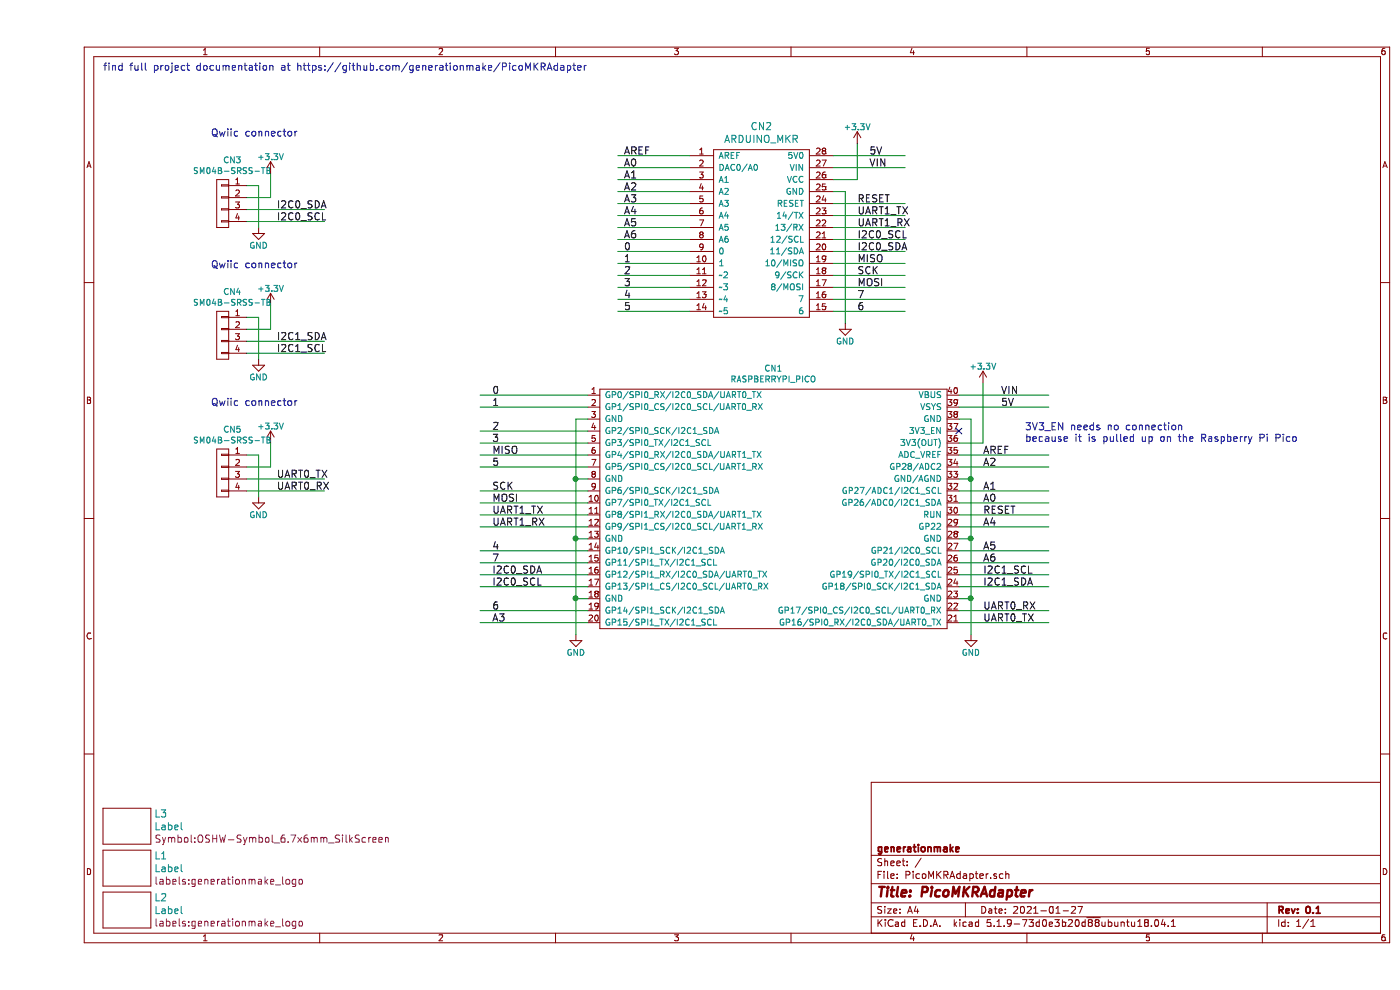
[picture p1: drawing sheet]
EESchema Schematic File Version 4
EELAYER 30 0
EELAYER END
$Descr A4 11693 8268
encoding utf-8
Sheet 1 1
Title "PicoMKRAdapter"
Date "2021-01-27"
Rev "0.1"
Comp "generationmake"
Comment1 ""
Comment2 ""
Comment3 ""
Comment4 ""
$EndDescr
$Comp
L mechanical-connectors:CONN_01X04 CN3
U 1 1
P 1550 1700
F 0 "CN3" H 1469 2065 50  0000 C CNN
F 1 "SM04B-SRSS-TB" H 1469 1974 50  0000 C CNN
F 2 "connectors_JST_SH:Connectors_JST_SM04B-SRSS-TB" H 1469 1973 50  0001 C CNN
F 3 "" H 1550 1700 50  0000 C CNN
	1    1550 1700
	-1   0    0    -1  
$EndComp
$Comp
L power-supply:GND #PWR0101
U 1 1
P 1850 1900
F 0 "#PWR0101" H 1850 1650 50  0001 C CNN
F 1 "GND" H 1850 1750 50  0000 C CNN
F 2 "" H 1850 1900 50  0000 C CNN
F 3 "" H 1850 1900 50  0000 C CNN
	1    1850 1900
	1    0    0    -1  
$EndComp
$Comp
L power-supply:+3.3V #PWR0102
U 1 1
P 1950 1450
F 0 "#PWR0102" H 1950 1300 50  0001 C CNN
F 1 "+3.3V" H 1950 1590 50  0000 C CNN
F 2 "" H 1950 1450 50  0000 C CNN
F 3 "" H 1950 1450 50  0000 C CNN
	1    1950 1450
	1    0    0    -1  
$EndComp
Wire Wire Line
	2400 1750 1750 1750
Wire Wire Line
	2400 1850 1750 1850
Wire Wire Line
	1950 1650 1950 1450
Wire Wire Line
	1750 1650 1950 1650
Wire Wire Line
	1750 1550 1850 1550
Wire Wire Line
	1850 1550 1850 1900
Text Label 2000 1750 0    60   ~ 0
I2C0_SDA
Text Label 2000 1850 0    60   ~ 0
I2C0_SCL
Text Notes 1450 1150 0    60   ~ 0
Qwiic connector
$Comp
L power-supply:GND #PWR0103
U 1 1
P 6750 2700
F 0 "#PWR0103" H 6750 2450 50  0001 C CNN
F 1 "GND" H 6750 2550 50  0000 C CNN
F 2 "" H 6750 2700 50  0000 C CNN
F 3 "" H 6750 2700 50  0000 C CNN
	1    6750 2700
	1    0    0    -1  
$EndComp
$Comp
L power-supply:+3.3V #PWR0104
U 1 1
P 6850 1200
F 0 "#PWR0104" H 6850 1050 50  0001 C CNN
F 1 "+3.3V" H 6850 1340 50  0000 C CNN
F 2 "" H 6850 1200 50  0000 C CNN
F 3 "" H 6850 1200 50  0000 C CNN
	1    6850 1200
	1    0    0    -1  
$EndComp
Wire Wire Line
	6650 1500 6850 1500
Wire Wire Line
	6850 1500 6850 1200
Wire Wire Line
	6650 1600 6750 1600
Wire Wire Line
	6750 1600 6750 2700
Wire Wire Line
	7250 1700 6650 1700
Wire Wire Line
	7250 1800 6650 1800
Wire Wire Line
	7250 1900 6650 1900
Wire Wire Line
	7250 2000 6650 2000
Wire Wire Line
	7250 2100 6650 2100
Wire Wire Line
	4850 1400 5450 1400
Wire Wire Line
	4850 1500 5450 1500
Wire Wire Line
	4850 1600 5450 1600
Wire Wire Line
	4850 1700 5450 1700
Wire Wire Line
	4850 1800 5450 1800
Wire Wire Line
	4850 1900 5450 1900
Wire Wire Line
	4850 1300 5450 1300
Text Label 4900 1300 0    60   ~ 0
AREF
Text Label 4900 1400 0    60   ~ 0
A0
Text Label 4900 1500 0    60   ~ 0
A1
Text Label 4900 1600 0    60   ~ 0
A2
Text Label 4900 1700 0    60   ~ 0
A3
Text Label 4900 1800 0    60   ~ 0
A4
Text Label 4900 1900 0    60   ~ 0
A5
Text Label 6850 1700 0    60   ~ 0
RESET
Text Label 6850 1800 0    60   ~ 0
UART1_TX
Text Label 6850 1900 0    60   ~ 0
UART1_RX
Wire Wire Line
	7250 2200 6650 2200
Wire Wire Line
	7250 2300 6650 2300
Wire Wire Line
	7250 2400 6650 2400
Text Label 6850 2200 0    60   ~ 0
MISO
Text Label 6850 2300 0    60   ~ 0
SCK
Text Label 6850 2400 0    60   ~ 0
MOSI
Wire Wire Line
	4850 2300 5450 2300
Wire Wire Line
	4850 2400 5450 2400
Wire Wire Line
	4850 2500 5450 2500
Wire Wire Line
	4850 2600 5450 2600
Wire Wire Line
	7250 2500 6650 2500
Wire Wire Line
	7250 2600 6650 2600
Text Label 6850 2500 0    60   ~ 0
7
Text Label 6850 2600 0    60   ~ 0
6
Text Label 4900 2300 0    60   ~ 0
2
Text Label 4900 2400 0    60   ~ 0
3
Text Label 4900 2500 0    60   ~ 0
4
Text Label 4900 2600 0    60   ~ 0
5
Wire Wire Line
	4850 2000 5450 2000
Wire Wire Line
	4850 2100 5450 2100
Wire Wire Line
	4850 2200 5450 2200
Text Label 4900 2100 0    60   ~ 0
0
Text Label 4900 2200 0    60   ~ 0
1
Text Label 4900 2000 0    60   ~ 0
A6
Wire Wire Line
	7250 1400 6650 1400
Wire Wire Line
	7250 1300 6650 1300
Text Label 6950 1300 0    60   ~ 0
5V
Text Label 6950 1400 0    60   ~ 0
VIN
$Comp
L MODULE_compute:ARDUINO_MKR CN2
U 1 1
P 6050 1950
F 0 "CN2" H 6050 2847 60  0000 C CNN
F 1 "ARDUINO_MKR" H 6050 2741 60  0000 C CNN
F 2 "MODULE_compute:ARDUINO_MKR_BASEBOARD" H 5950 2600 60  0001 C CNN
F 3 "" H 6050 1650 60  0000 C CNN
	1    6050 1950
	1    0    0    -1  
$EndComp
$Comp
L MODULE_compute:RASPBERRYPI_PICO CN1
U 1 1
P 6150 4250
F 0 "CN1" H 6150 5425 50  0000 C CNN
F 1 "RASPBERRYPI_PICO" H 6150 5334 50  0000 C CNN
F 2 "MODULE_compute:RASPI_PICO" H 6150 4250 50  0001 C CNN
F 3 "" H 6150 4250 50  0001 C CNN
	1    6150 4250
	1    0    0    -1  
$EndComp
$Comp
L power-supply:GND #PWR01
U 1 1
P 4500 5300
F 0 "#PWR01" H 4500 5050 50  0001 C CNN
F 1 "GND" H 4500 5150 50  0000 C CNN
F 2 "" H 4500 5300 50  0000 C CNN
F 3 "" H 4500 5300 50  0000 C CNN
	1    4500 5300
	1    0    0    -1  
$EndComp
$Comp
L power-supply:GND #PWR02
U 1 1
P 7800 5300
F 0 "#PWR02" H 7800 5050 50  0001 C CNN
F 1 "GND" H 7800 5150 50  0000 C CNN
F 2 "" H 7800 5300 50  0000 C CNN
F 3 "" H 7800 5300 50  0000 C CNN
	1    7800 5300
	1    0    0    -1  
$EndComp
Wire Wire Line
	7700 3500 7800 3500
Wire Wire Line
	7800 3500 7800 4000
Wire Wire Line
	7700 5000 7800 5000
Connection ~ 7800 5000
Wire Wire Line
	7800 5000 7800 5300
Wire Wire Line
	7700 4500 7800 4500
Connection ~ 7800 4500
Wire Wire Line
	7800 4500 7800 5000
Wire Wire Line
	7700 4000 7800 4000
Connection ~ 7800 4000
Wire Wire Line
	7800 4000 7800 4500
Wire Wire Line
	4600 3500 4500 3500
Wire Wire Line
	4500 3500 4500 4000
Wire Wire Line
	4600 5000 4500 5000
Connection ~ 4500 5000
Wire Wire Line
	4500 5000 4500 5300
Wire Wire Line
	4600 4500 4500 4500
Connection ~ 4500 4500
Wire Wire Line
	4500 4500 4500 5000
Connection ~ 4500 4000
Wire Wire Line
	4500 4000 4500 4500
Wire Wire Line
	4500 4000 4600 4000
Wire Wire Line
	8450 3400 7700 3400
Wire Wire Line
	8450 3300 7700 3300
$Comp
L power-supply:+3.3V #PWR03
U 1 1
P 7900 3200
F 0 "#PWR03" H 7900 3050 50  0001 C CNN
F 1 "+3.3V" H 7900 3340 50  0000 C CNN
F 2 "" H 7900 3200 50  0000 C CNN
F 3 "" H 7900 3200 50  0000 C CNN
	1    7900 3200
	1    0    0    -1  
$EndComp
Wire Wire Line
	7700 3700 7900 3700
Wire Wire Line
	7900 3700 7900 3200
NoConn ~ 7700 3600
Text Label 8050 3400 0    60   ~ 0
5V
Text Label 8050 3300 0    60   ~ 0
VIN
Wire Wire Line
	8450 3800 7700 3800
Wire Wire Line
	7700 3900 8450 3900
Wire Wire Line
	8450 4100 7700 4100
Wire Wire Line
	8450 4200 7700 4200
Wire Wire Line
	8450 4300 7700 4300
Wire Wire Line
	8450 4600 7700 4600
Wire Wire Line
	8450 4700 7700 4700
Wire Wire Line
	8450 4800 7700 4800
Wire Wire Line
	8450 4900 7700 4900
Wire Wire Line
	8450 5100 7700 5100
Wire Wire Line
	8450 5200 7700 5200
Wire Wire Line
	3700 3300 4600 3300
Wire Wire Line
	3700 3400 4600 3400
Wire Wire Line
	3700 3600 4600 3600
Wire Wire Line
	3700 3700 4600 3700
Wire Wire Line
	3700 3800 4600 3800
Wire Wire Line
	3700 3900 4600 3900
Wire Wire Line
	3700 4100 4600 4100
Wire Wire Line
	3700 4200 4600 4200
Wire Wire Line
	3700 4300 4600 4300
Wire Wire Line
	3700 4400 4600 4400
Wire Wire Line
	3700 4600 4600 4600
Wire Wire Line
	3700 4700 4600 4700
Wire Wire Line
	3700 4800 4600 4800
Wire Wire Line
	3700 4900 4600 4900
Wire Wire Line
	3700 5100 4600 5100
Wire Wire Line
	3700 5200 4600 5200
Text Label 3800 3800 0    60   ~ 0
MISO
Text Label 3800 4100 0    60   ~ 0
SCK
Text Label 3800 4200 0    60   ~ 0
MOSI
Text Label 7900 5200 0    60   ~ 0
UART0_TX
Text Label 7900 5100 0    60   ~ 0
UART0_RX
Text Label 7900 3800 0    60   ~ 0
AREF
Text Label 7900 4200 0    60   ~ 0
A0
Text Label 7900 4100 0    60   ~ 0
A1
Text Label 7900 3900 0    60   ~ 0
A2
Wire Wire Line
	8450 4400 7700 4400
Text Label 3800 4700 0    60   ~ 0
7
Text Label 3800 3300 0    60   ~ 0
0
Text Label 3800 3400 0    60   ~ 0
1
Text Label 3800 3600 0    60   ~ 0
2
Text Label 3800 3700 0    60   ~ 0
3
Text Label 3800 4600 0    60   ~ 0
4
Text Label 3800 3900 0    60   ~ 0
5
Text Label 3800 5100 0    60   ~ 0
6
Text Label 3800 5200 0    60   ~ 0
A3
Text Label 7900 4400 0    60   ~ 0
A4
Text Label 7900 4600 0    60   ~ 0
A5
Text Label 7900 4700 0    60   ~ 0
A6
$Comp
L devices:Label L2
U 1 1
P 750 7600
F 0 "L2" H 978 7706 60  0000 L CNN
F 1 "Label" H 978 7600 60  0000 L CNN
F 2 "labels:generationmake_logo" H 978 7494 60  0000 L CNN
F 3 "" H 750 7600 60  0000 C CNN
	1    750  7600
	1    0    0    -1  
$EndComp
$Comp
L devices:Label L1
U 1 1
P 750 7250
F 0 "L1" H 978 7356 60  0000 L CNN
F 1 "Label" H 978 7250 60  0000 L CNN
F 2 "labels:generationmake_logo" H 978 7144 60  0000 L CNN
F 3 "" H 750 7250 60  0000 C CNN
	1    750  7250
	1    0    0    -1  
$EndComp
Text Label 6850 2100 0    60   ~ 0
I2C0_SDA
Text Label 6850 2000 0    60   ~ 0
I2C0_SCL
Text Label 3800 4800 0    60   ~ 0
I2C0_SDA
Text Label 3800 4900 0    60   ~ 0
I2C0_SCL
Text Label 7900 4800 0    60   ~ 0
I2C1_SCL
Text Label 7900 4900 0    60   ~ 0
I2C1_SDA
Text Label 3800 4400 0    60   ~ 0
UART1_RX
Text Label 3800 4300 0    60   ~ 0
UART1_TX
$Comp
L mechanical-connectors:CONN_01X04 CN4
U 1 1
P 1550 2800
F 0 "CN4" H 1469 3165 50  0000 C CNN
F 1 "SM04B-SRSS-TB" H 1469 3074 50  0000 C CNN
F 2 "connectors_JST_SH:Connectors_JST_SM04B-SRSS-TB" H 1469 3073 50  0001 C CNN
F 3 "" H 1550 2800 50  0000 C CNN
	1    1550 2800
	-1   0    0    -1  
$EndComp
$Comp
L power-supply:GND #PWR04
U 1 1
P 1850 3000
F 0 "#PWR04" H 1850 2750 50  0001 C CNN
F 1 "GND" H 1850 2850 50  0000 C CNN
F 2 "" H 1850 3000 50  0000 C CNN
F 3 "" H 1850 3000 50  0000 C CNN
	1    1850 3000
	1    0    0    -1  
$EndComp
$Comp
L power-supply:+3.3V #PWR06
U 1 1
P 1950 2550
F 0 "#PWR06" H 1950 2400 50  0001 C CNN
F 1 "+3.3V" H 1950 2690 50  0000 C CNN
F 2 "" H 1950 2550 50  0000 C CNN
F 3 "" H 1950 2550 50  0000 C CNN
	1    1950 2550
	1    0    0    -1  
$EndComp
Wire Wire Line
	2400 2850 1750 2850
Wire Wire Line
	2400 2950 1750 2950
Wire Wire Line
	1950 2750 1950 2550
Wire Wire Line
	1750 2750 1950 2750
Wire Wire Line
	1750 2650 1850 2650
Wire Wire Line
	1850 2650 1850 3000
Text Label 2000 2850 0    60   ~ 0
I2C1_SDA
Text Label 2000 2950 0    60   ~ 0
I2C1_SCL
Text Notes 1450 2250 0    60   ~ 0
Qwiic connector
$Comp
L mechanical-connectors:CONN_01X04 CN5
U 1 1
P 1550 3950
F 0 "CN5" H 1469 4315 50  0000 C CNN
F 1 "SM04B-SRSS-TB" H 1469 4224 50  0000 C CNN
F 2 "connectors_JST_SH:Connectors_JST_SM04B-SRSS-TB" H 1469 4223 50  0001 C CNN
F 3 "" H 1550 3950 50  0000 C CNN
	1    1550 3950
	-1   0    0    -1  
$EndComp
$Comp
L power-supply:GND #PWR05
U 1 1
P 1850 4150
F 0 "#PWR05" H 1850 3900 50  0001 C CNN
F 1 "GND" H 1850 4000 50  0000 C CNN
F 2 "" H 1850 4150 50  0000 C CNN
F 3 "" H 1850 4150 50  0000 C CNN
	1    1850 4150
	1    0    0    -1  
$EndComp
$Comp
L power-supply:+3.3V #PWR07
U 1 1
P 1950 3700
F 0 "#PWR07" H 1950 3550 50  0001 C CNN
F 1 "+3.3V" H 1950 3840 50  0000 C CNN
F 2 "" H 1950 3700 50  0000 C CNN
F 3 "" H 1950 3700 50  0000 C CNN
	1    1950 3700
	1    0    0    -1  
$EndComp
Wire Wire Line
	2400 4000 1750 4000
Wire Wire Line
	2400 4100 1750 4100
Wire Wire Line
	1950 3900 1950 3700
Wire Wire Line
	1750 3900 1950 3900
Wire Wire Line
	1750 3800 1850 3800
Wire Wire Line
	1850 3800 1850 4150
Text Notes 1450 3400 0    60   ~ 0
Qwiic connector
Text Label 2000 4100 0    60   ~ 0
UART0_RX
Text Label 2000 4000 0    60   ~ 0
UART0_TX
Text Label 7900 4300 0    60   ~ 0
RESET
Text Notes 8250 3700 0    60   ~ 0
3V3_EN needs no connection \nbecause it is pulled up on the Raspberry Pi Pico
Text Notes 550  600  0    60   ~ 0
find full project documentation at https://github.com/generationmake/PicoMKRAdapter
$Comp
L devices:Label L3
U 1 1
P 750 6900
F 0 "L3" H 978 7006 60  0000 L CNN
F 1 "Label" H 978 6900 60  0000 L CNN
F 2 "Symbol:OSHW-Symbol_6.7x6mm_SilkScreen" H 978 6794 60  0000 L CNN
F 3 "" H 750 6900 60  0000 C CNN
	1    750  6900
	1    0    0    -1  
$EndComp
$EndSCHEMATC
